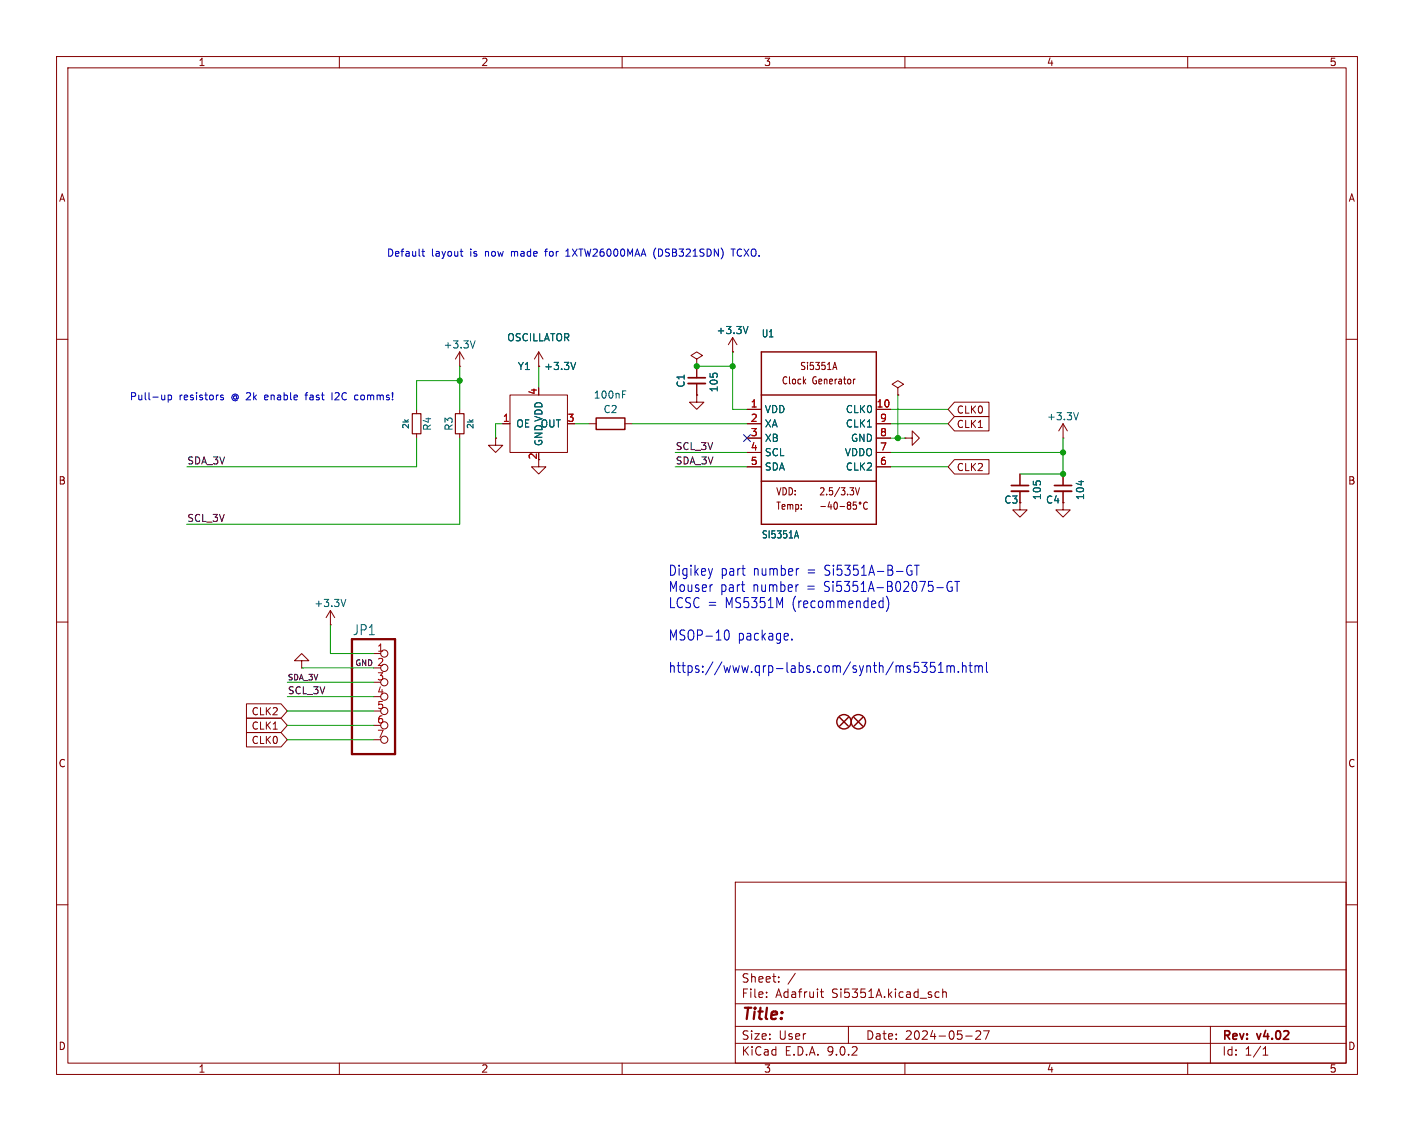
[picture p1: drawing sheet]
(kicad_sch
 (version 20250114)
 (generator "eeschema")
 (generator_version "9.0")
 (paper "User" 250.012 200)
 (title_block
  (date "2024-05-27")
  (rev "v4.02"))
 (lib_symbols
  (symbol "Adafruit Si5351A-eagle-import:FIDUCIAL{dblquote}{dblquote}" (exclude_from_sim no) (in_bom yes) (on_board yes)
   (property "Reference" "FID" (at 0 0 0) (effects (font (size 1.27 1.27)) (hide yes)))
   (property "Value" "" (at 0 0 0) (effects (font (size 1.27 1.27)) (hide yes)))
   (property "Footprint" "Adafruit Si5351A:FIDUCIAL_1MM" (at 0 0 0) (effects (font (size 1.27 1.27)) (hide yes)))
   (property "Datasheet" "" (at 0 0 0) (effects (font (size 1.27 1.27)) (hide yes)))
   (property "Description" "" (at 0 0 0) (effects (font (size 1.27 1.27)) (hide yes)))
   (property "ki_locked" "" (at 0 0 0) (effects (font (size 1.27 1.27))))
   (symbol "FIDUCIAL{dblquote}{dblquote}_1_0"
    (polyline (pts (xy -0.762 0.762) (xy 0.762 -0.762)) (stroke (width 0.254) (type solid)) (fill (type none)))
    (circle (center 0 0) (radius 1.27) (stroke (width 0.254) (type solid)) (fill (type none)))
    (polyline (pts (xy 0.762 0.762) (xy -0.762 -0.762)) (stroke (width 0.254) (type solid)) (fill (type none))))
   (embedded_fonts no))
  (symbol "Adafruit Si5351A-eagle-import:HEADER-1X7THICKER" (exclude_from_sim no) (in_bom yes) (on_board yes)
   (property "Reference" "JP" (at -6.35 10.795 0) (effects (font (size 1.778 1.5113)) (justify left bottom)))
   (property "Value" "" (at -6.35 -12.7 0) (effects (font (size 1.778 1.5113)) (justify left bottom)))
   (property "Footprint" "Adafruit Si5351A:1X07_ROUND_76" (at 0 0 0) (effects (font (size 1.27 1.27)) (hide yes)))
   (property "Datasheet" "" (at 0 0 0) (effects (font (size 1.27 1.27)) (hide yes)))
   (property "Description" "" (at 0 0 0) (effects (font (size 1.27 1.27)) (hide yes)))
   (property "ki_locked" "" (at 0 0 0) (effects (font (size 1.27 1.27))))
   (symbol "HEADER-1X7THICKER_1_0"
    (polyline (pts (xy -6.35 10.16) (xy -6.35 -10.16)) (stroke (width 0.4064) (type solid)) (fill (type none)))
    (polyline (pts (xy -6.35 -10.16) (xy 1.27 -10.16)) (stroke (width 0.4064) (type solid)) (fill (type none)))
    (polyline (pts (xy 1.27 10.16) (xy -6.35 10.16)) (stroke (width 0.4064) (type solid)) (fill (type none)))
    (polyline (pts (xy 1.27 -10.16) (xy 1.27 10.16)) (stroke (width 0.4064) (type solid)) (fill (type none)))
    (pin passive inverted (at -2.54 7.62 0) (length 2.54) (name "1" (effects (font (size 0 0)))) (number "1" (effects (font (size 1.27 1.27)))))
    (pin passive inverted (at -2.54 5.08 0) (length 2.54) (name "2" (effects (font (size 0 0)))) (number "2" (effects (font (size 1.27 1.27)))))
    (pin passive inverted (at -2.54 2.54 0) (length 2.54) (name "3" (effects (font (size 0 0)))) (number "3" (effects (font (size 1.27 1.27)))))
    (pin passive inverted (at -2.54 0 0) (length 2.54) (name "4" (effects (font (size 0 0)))) (number "4" (effects (font (size 1.27 1.27)))))
    (pin passive inverted (at -2.54 -2.54 0) (length 2.54) (name "5" (effects (font (size 0 0)))) (number "5" (effects (font (size 1.27 1.27)))))
    (pin passive inverted (at -2.54 -5.08 0) (length 2.54) (name "6" (effects (font (size 0 0)))) (number "6" (effects (font (size 1.27 1.27)))))
    (pin passive inverted (at -2.54 -7.62 0) (length 2.54) (name "7" (effects (font (size 0 0)))) (number "7" (effects (font (size 1.27 1.27))))))
   (embedded_fonts no))
  (symbol "Adafruit Si5351A-eagle-import:SI5351A" (exclude_from_sim no) (in_bom yes) (on_board yes)
   (property "Reference" "U" (at -10.16 17.78 0) (effects (font (size 1.27 1.0795)) (justify left bottom)))
   (property "Value" "" (at -10.16 -17.78 0) (effects (font (size 1.27 1.0795)) (justify left bottom)))
   (property "Footprint" "Adafruit Si5351A:MSOP10" (at 0 0 0) (effects (font (size 1.27 1.27)) (hide yes)))
   (property "Datasheet" "" (at 0 0 0) (effects (font (size 1.27 1.27)) (hide yes)))
   (property "Description" "" (at 0 0 0) (effects (font (size 1.27 1.27)) (hide yes)))
   (property "ki_locked" "" (at 0 0 0) (effects (font (size 1.27 1.27))))
   (symbol "SI5351A_1_0"
    (polyline (pts (xy -10.16 15.24) (xy 10.16 15.24)) (stroke (width 0.254) (type solid)) (fill (type none)))
    (polyline (pts (xy -10.16 7.62) (xy -10.16 15.24)) (stroke (width 0.254) (type solid)) (fill (type none)))
    (polyline (pts (xy -10.16 7.62) (xy 10.16 7.62)) (stroke (width 0.254) (type solid)) (fill (type none)))
    (polyline (pts (xy -10.16 -7.62) (xy -10.16 7.62)) (stroke (width 0.254) (type solid)) (fill (type none)))
    (polyline (pts (xy -10.16 -7.62) (xy -10.16 -15.24)) (stroke (width 0.254) (type solid)) (fill (type none)))
    (polyline (pts (xy -10.16 -15.24) (xy 10.16 -15.24)) (stroke (width 0.254) (type solid)) (fill (type none)))
    (polyline (pts (xy 10.16 15.24) (xy 10.16 7.62)) (stroke (width 0.254) (type solid)) (fill (type none)))
    (polyline (pts (xy 10.16 7.62) (xy 10.16 -7.62)) (stroke (width 0.254) (type solid)) (fill (type none)))
    (polyline (pts (xy 10.16 -7.62) (xy -10.16 -7.62)) (stroke (width 0.254) (type solid)) (fill (type none)))
    (polyline (pts (xy 10.16 -15.24) (xy 10.16 -7.62)) (stroke (width 0.254) (type solid)) (fill (type none)))
    (text "VDD:" (at -7.62 -10.16 0) (effects (font (size 1.27 1.0795)) (justify left bottom)))
    (text "Temp:" (at -7.62 -12.7 0) (effects (font (size 1.27 1.0795)) (justify left bottom)))
    (text "Si5351A" (at 0 12.7 0) (effects (font (size 1.27 1.0795))))
    (text "Clock Generator" (at 0 10.16 0) (effects (font (size 1.27 1.0795))))
    (text "2.5/3.3V" (at 0 -10.16 0) (effects (font (size 1.27 1.0795)) (justify left bottom)))
    (text "-40-85°C" (at 0 -12.7 0) (effects (font (size 1.27 1.0795)) (justify left bottom)))
    (pin power_in line (at -12.7 5.08 0) (length 2.54) (name "VDD" (effects (font (size 1.27 1.27)))) (number "1" (effects (font (size 1.27 1.27)))))
    (pin input line (at -12.7 2.54 0) (length 2.54) (name "XA" (effects (font (size 1.27 1.27)))) (number "2" (effects (font (size 1.27 1.27)))))
    (pin input line (at -12.7 0 0) (length 2.54) (name "XB" (effects (font (size 1.27 1.27)))) (number "3" (effects (font (size 1.27 1.27)))))
    (pin input line (at -12.7 -2.54 0) (length 2.54) (name "SCL" (effects (font (size 1.27 1.27)))) (number "4" (effects (font (size 1.27 1.27)))))
    (pin bidirectional line (at -12.7 -5.08 0) (length 2.54) (name "SDA" (effects (font (size 1.27 1.27)))) (number "5" (effects (font (size 1.27 1.27)))))
    (pin output line (at 12.7 5.08 180) (length 2.54) (name "CLK0" (effects (font (size 1.27 1.27)))) (number "10" (effects (font (size 1.27 1.27)))))
    (pin output line (at 12.7 2.54 180) (length 2.54) (name "CLK1" (effects (font (size 1.27 1.27)))) (number "9" (effects (font (size 1.27 1.27)))))
    (pin power_in line (at 12.7 0 180) (length 2.54) (name "GND" (effects (font (size 1.27 1.27)))) (number "8" (effects (font (size 1.27 1.27)))))
    (pin power_in line (at 12.7 -2.54 180) (length 2.54) (name "VDDO" (effects (font (size 1.27 1.27)))) (number "7" (effects (font (size 1.27 1.27)))))
    (pin output line (at 12.7 -5.08 180) (length 2.54) (name "CLK2" (effects (font (size 1.27 1.27)))) (number "6" (effects (font (size 1.27 1.27))))))
   (embedded_fonts no))
  (symbol "Device:C_Small"
   (pin_numbers (hide yes))
   (pin_names
    (offset 0.254) (hide yes)) (exclude_from_sim no) (in_bom yes) (on_board yes)
   (property "Reference" "C" (at 0.254 1.778 0) (effects (font (size 1.27 1.27)) (justify left)))
   (property "Value" "C_Small" (at 0.254 -2.032 0) (effects (font (size 1.27 1.27)) (justify left)))
   (property "Footprint" "" (at 0 0 0) (effects (font (size 1.27 1.27)) (hide yes)))
   (property "Datasheet" "~" (at 0 0 0) (effects (font (size 1.27 1.27)) (hide yes)))
   (property "Description" "Unpolarized capacitor, small symbol" (at 0 0 0) (effects (font (size 1.27 1.27)) (hide yes)))
   (symbol "C_Small_0_1"
    (polyline (pts (xy -1.524 0.508) (xy 1.524 0.508)) (stroke (width 0.3048) (type default)) (fill (type none)))
    (polyline (pts (xy -1.524 -0.508) (xy 1.524 -0.508)) (stroke (width 0.3302) (type default)) (fill (type none))))
   (symbol "C_Small_1_1"
    (pin passive line (at 0 2.54 270) (length 2.032) (name "~" (effects (font (size 1.27 1.27)))) (number "1" (effects (font (size 1.27 1.27)))))
    (pin passive line (at 0 -2.54 90) (length 2.032) (name "~" (effects (font (size 1.27 1.27)))) (number "2" (effects (font (size 1.27 1.27))))))
   (embedded_fonts no))
  (symbol "Device:R"
   (pin_numbers (hide yes))
   (pin_names
    (offset 0)) (exclude_from_sim no) (in_bom yes) (on_board yes)
   (property "Reference" "R" (at 2.032 0 90) (effects (font (size 1.27 1.27))))
   (property "Value" "R" (at 0 0 90) (effects (font (size 1.27 1.27))))
   (property "Footprint" "" (at -1.778 0 90) (effects (font (size 1.27 1.27)) (hide yes)))
   (property "Datasheet" "~" (at 0 0 0) (effects (font (size 1.27 1.27)) (hide yes)))
   (property "Description" "Resistor" (at 0 0 0) (effects (font (size 1.27 1.27)) (hide yes)))
   (symbol "R_0_1"
    (rectangle (start -1.016 -2.54) (end 1.016 2.54) (stroke (width 0.254) (type default)) (fill (type none))))
   (symbol "R_1_1"
    (pin passive line (at 0 3.81 270) (length 1.27) (name "~" (effects (font (size 1.27 1.27)))) (number "1" (effects (font (size 1.27 1.27)))))
    (pin passive line (at 0 -3.81 90) (length 1.27) (name "~" (effects (font (size 1.27 1.27)))) (number "2" (effects (font (size 1.27 1.27))))))
   (embedded_fonts no))
  (symbol "Device:R_Small"
   (pin_numbers (hide yes))
   (pin_names
    (offset 0.254) (hide yes)) (exclude_from_sim no) (in_bom yes) (on_board yes)
   (property "Reference" "R" (at 0 0 90) (effects (font (size 1.016 1.016))))
   (property "Value" "R_Small" (at 1.778 0 90) (effects (font (size 1.27 1.27))))
   (property "Footprint" "" (at 0 0 0) (effects (font (size 1.27 1.27)) (hide yes)))
   (property "Datasheet" "~" (at 0 0 0) (effects (font (size 1.27 1.27)) (hide yes)))
   (property "Description" "Resistor, small symbol" (at 0 0 0) (effects (font (size 1.27 1.27)) (hide yes)))
   (symbol "R_Small_0_1"
    (rectangle (start -0.762 1.778) (end 0.762 -1.778) (stroke (width 0.2032) (type default)) (fill (type none))))
   (symbol "R_Small_1_1"
    (pin passive line (at 0 2.54 270) (length 0.762) (name "~" (effects (font (size 1.27 1.27)))) (number "1" (effects (font (size 1.27 1.27)))))
    (pin passive line (at 0 -2.54 90) (length 0.762) (name "~" (effects (font (size 1.27 1.27)))) (number "2" (effects (font (size 1.27 1.27))))))
   (embedded_fonts no))
  (symbol "EtherkitKicadLibrary:OSCILLATOR"
   (pin_names
    (offset 1.016)) (exclude_from_sim no) (in_bom yes) (on_board yes)
   (property "Reference" "U" (at -12.192 8.509 0) (effects (font (size 1.27 1.27))))
   (property "Value" "OSCILLATOR" (at -7.747 6.477 0) (effects (font (size 1.27 1.27))))
   (property "Footprint" "" (at 0 0 0) (effects (font (size 1.524 1.524))))
   (property "Datasheet" "" (at 0 0 0) (effects (font (size 1.524 1.524))))
   (property "Description" "" (at 0 0 0) (effects (font (size 1.27 1.27)) (hide yes)))
   (symbol "OSCILLATOR_0_1"
    (rectangle (start -5.08 5.08) (end 5.08 -5.08) (stroke (width 0) (type solid)) (fill (type none))))
   (symbol "OSCILLATOR_1_1"
    (pin passive line (at -6.35 0 0) (length 1.27) (name "OE" (effects (font (size 1.27 1.27)))) (number "1" (effects (font (size 1.27 1.27)))))
    (pin passive line (at 0 6.35 270) (length 1.27) (name "VDD" (effects (font (size 1.27 1.27)))) (number "4" (effects (font (size 1.27 1.27)))))
    (pin passive line (at 0 -6.35 90) (length 1.27) (name "GND" (effects (font (size 1.27 1.27)))) (number "2" (effects (font (size 1.27 1.27)))))
    (pin passive line (at 6.35 0 180) (length 1.27) (name "OUT" (effects (font (size 1.27 1.27)))) (number "3" (effects (font (size 1.27 1.27))))))
   (embedded_fonts no))
  (symbol "R_Small_1"
   (pin_numbers (hide yes))
   (pin_names
    (offset 0.254) (hide yes)) (exclude_from_sim no) (in_bom yes) (on_board yes)
   (property "Reference" "R" (at 0 0 90) (effects (font (size 1.016 1.016))))
   (property "Value" "R_Small" (at 1.778 0 90) (effects (font (size 1.27 1.27))))
   (property "Footprint" "" (at 0 0 0) (effects (font (size 1.27 1.27)) (hide yes)))
   (property "Datasheet" "~" (at 0 0 0) (effects (font (size 1.27 1.27)) (hide yes)))
   (property "Description" "Resistor, small symbol" (at 0 0 0) (effects (font (size 1.27 1.27)) (hide yes)))
   (symbol "R_Small_1_0_1"
    (rectangle (start -0.762 1.778) (end 0.762 -1.778) (stroke (width 0.2032) (type default)) (fill (type none))))
   (symbol "R_Small_1_1_1"
    (pin passive line (at 0 2.54 270) (length 0.762) (name "~" (effects (font (size 1.27 1.27)))) (number "1" (effects (font (size 1.27 1.27)))))
    (pin passive line (at 0 -2.54 90) (length 0.762) (name "~" (effects (font (size 1.27 1.27)))) (number "2" (effects (font (size 1.27 1.27))))))
   (embedded_fonts no))
  (symbol "power:+3.3V"
   (power)
   (pin_numbers (hide yes))
   (pin_names
    (offset 0) (hide yes)) (exclude_from_sim no) (in_bom yes) (on_board yes)
   (property "Reference" "#PWR" (at 0 -3.81 0) (effects (font (size 1.27 1.27)) (hide yes)))
   (property "Value" "+3.3V" (at 0 3.556 0) (effects (font (size 1.27 1.27))))
   (property "Footprint" "" (at 0 0 0) (effects (font (size 1.27 1.27)) (hide yes)))
   (property "Datasheet" "" (at 0 0 0) (effects (font (size 1.27 1.27)) (hide yes)))
   (property "Description" "Power symbol creates a global label with name \"+3.3V\"" (at 0 0 0) (effects (font (size 1.27 1.27)) (hide yes)))
   (symbol "+3.3V_0_1"
    (polyline (pts (xy -0.762 1.27) (xy 0 2.54)) (stroke (width 0) (type default)) (fill (type none)))
    (polyline (pts (xy 0 2.54) (xy 0.762 1.27)) (stroke (width 0) (type default)) (fill (type none)))
    (polyline (pts (xy 0 0) (xy 0 2.54)) (stroke (width 0) (type default)) (fill (type none))))
   (symbol "+3.3V_1_1"
    (pin power_in line (at 0 0 90) (length 0) (name "~" (effects (font (size 1.27 1.27)))) (number "1" (effects (font (size 1.27 1.27))))))
   (embedded_fonts no))
  (symbol "power:GND"
   (power)
   (pin_numbers (hide yes))
   (pin_names
    (offset 0) (hide yes)) (exclude_from_sim no) (in_bom yes) (on_board yes)
   (property "Reference" "#PWR" (at 0 -6.35 0) (effects (font (size 1.27 1.27)) (hide yes)))
   (property "Value" "GND" (at 0 -3.81 0) (effects (font (size 1.27 1.27))))
   (property "Footprint" "" (at 0 0 0) (effects (font (size 1.27 1.27)) (hide yes)))
   (property "Datasheet" "" (at 0 0 0) (effects (font (size 1.27 1.27)) (hide yes)))
   (property "Description" "Power symbol creates a global label with name \"GND\" , ground" (at 0 0 0) (effects (font (size 1.27 1.27)) (hide yes)))
   (symbol "GND_0_1"
    (polyline (pts (xy 0 0) (xy 0 -1.27) (xy 1.27 -1.27) (xy 0 -2.54) (xy -1.27 -1.27) (xy 0 -1.27)) (stroke (width 0) (type default)) (fill (type none))))
   (symbol "GND_1_1"
    (pin power_in line (at 0 0 270) (length 0) (name "~" (effects (font (size 1.27 1.27)))) (number "1" (effects (font (size 1.27 1.27))))))
   (embedded_fonts no))
  (symbol "power:PWR_FLAG"
   (power)
   (pin_numbers (hide yes))
   (pin_names
    (offset 0) (hide yes)) (exclude_from_sim no) (in_bom yes) (on_board yes)
   (property "Reference" "#FLG" (at 0 1.905 0) (effects (font (size 1.27 1.27)) (hide yes)))
   (property "Value" "PWR_FLAG" (at 0 3.81 0) (effects (font (size 1.27 1.27))))
   (property "Footprint" "" (at 0 0 0) (effects (font (size 1.27 1.27)) (hide yes)))
   (property "Datasheet" "~" (at 0 0 0) (effects (font (size 1.27 1.27)) (hide yes)))
   (property "Description" "Special symbol for telling ERC where power comes from" (at 0 0 0) (effects (font (size 1.27 1.27)) (hide yes)))
   (symbol "PWR_FLAG_0_0"
    (pin power_out line (at 0 0 90) (length 0) (name "~" (effects (font (size 1.27 1.27)))) (number "1" (effects (font (size 1.27 1.27))))))
   (symbol "PWR_FLAG_0_1"
    (polyline (pts (xy 0 0) (xy 0 1.27) (xy -1.016 1.905) (xy 0 2.54) (xy 1.016 1.905) (xy 0 1.27)) (stroke (width 0) (type default)) (fill (type none))))
   (embedded_fonts no)))
 (text "Default layout is now made for 1XTW26000MAA (DSB321SDN) TCXO."
  (exclude_from_sim no)
  (at 134.62 45.72 0)
  (effects (font (size 1.27 1.27)) (justify right bottom)))
 (text "Pull-up resistors @ 2k enable fast I2C comms!"
  (exclude_from_sim no)
  (at 22.86 71.12 0)
  (effects (font (size 1.27 1.27)) (justify left bottom)))
 (text "Digikey part number = Si5351A-B-GT\nMouser part number = Si5351A-B02075-GT\nLCSC = MS5351M (recommended)\n\nMSOP-10 package.\n\nhttps://www.qrp-labs.com/synth/ms5351m.html"
  (exclude_from_sim no)
  (at 118.11 119.38 0)
  (effects (font (size 1.778 1.5113)) (justify left bottom)))
 (junction
  (at 187.96 83.82)
  (diameter 0)
  (color 0 0 0 0))
 (junction
  (at 81.28 67.31)
  (diameter 0)
  (color 0 0 0 0))
 (junction
  (at 158.75 77.47)
  (diameter 0)
  (color 0 0 0 0))
 (junction
  (at 123.19 64.77)
  (diameter 0)
  (color 0 0 0 0))
 (junction
  (at 187.96 80.01)
  (diameter 0)
  (color 0 0 0 0))
 (junction
  (at 129.54 64.77)
  (diameter 0)
  (color 0 0 0 0))
 (no_connect
  (at 132.08 77.47))
 (wire
  (pts (xy 81.28 77.47) (xy 81.28 92.71))
  (stroke (width 0) (type default)))
 (wire
  (pts (xy 158.75 69.85) (xy 158.75 77.47))
  (stroke (width 0) (type default)))
 (wire
  (pts (xy 73.66 67.31) (xy 81.28 67.31))
  (stroke (width 0) (type default)))
 (wire
  (pts (xy 187.96 77.47) (xy 187.96 80.01))
  (stroke (width 0) (type default)))
 (wire
  (pts (xy 50.8 123.19) (xy 66.04 123.19))
  (stroke (width 0) (type default)))
 (wire
  (pts (xy 73.66 67.31) (xy 73.66 72.39))
  (stroke (width 0) (type default)))
 (wire
  (pts (xy 157.48 80.01) (xy 187.96 80.01))
  (stroke (width 0) (type default)))
 (wire
  (pts (xy 123.19 64.77) (xy 129.54 64.77))
  (stroke (width 0) (type default)))
 (wire
  (pts (xy 158.75 77.47) (xy 160.02 77.47))
  (stroke (width 0) (type default)))
 (wire
  (pts (xy 58.42 110.49) (xy 58.42 115.57))
  (stroke (width 0) (type default)))
 (wire
  (pts (xy 132.08 82.55) (xy 119.38 82.55))
  (stroke (width 0) (type default)))
 (wire
  (pts (xy 129.54 62.23) (xy 129.54 64.77))
  (stroke (width 0) (type default)))
 (wire
  (pts (xy 111.76 74.93) (xy 132.08 74.93))
  (stroke (width 0) (type default)))
 (wire
  (pts (xy 81.28 67.31) (xy 81.28 64.77))
  (stroke (width 0) (type default)))
 (wire
  (pts (xy 81.28 67.31) (xy 81.28 72.39))
  (stroke (width 0) (type default)))
 (wire
  (pts (xy 66.04 125.73) (xy 50.8 125.73))
  (stroke (width 0) (type default)))
 (wire
  (pts (xy 66.04 128.27) (xy 50.8 128.27))
  (stroke (width 0) (type default)))
 (wire
  (pts (xy 53.34 118.11) (xy 66.04 118.11))
  (stroke (width 0) (type default)))
 (wire
  (pts (xy 33.02 82.55) (xy 73.66 82.55))
  (stroke (width 0) (type default)))
 (wire
  (pts (xy 157.48 72.39) (xy 167.64 72.39))
  (stroke (width 0) (type default)))
 (wire
  (pts (xy 132.08 72.39) (xy 129.54 72.39))
  (stroke (width 0) (type default)))
 (wire
  (pts (xy 50.8 120.65) (xy 66.04 120.65))
  (stroke (width 0) (type default)))
 (wire
  (pts (xy 101.6 74.93) (xy 104.14 74.93))
  (stroke (width 0) (type default)))
 (wire
  (pts (xy 87.63 77.47) (xy 87.63 74.93))
  (stroke (width 0) (type default)))
 (wire
  (pts (xy 132.08 80.01) (xy 119.38 80.01))
  (stroke (width 0) (type default)))
 (wire
  (pts (xy 180.34 83.82) (xy 187.96 83.82))
  (stroke (width 0) (type default)))
 (wire
  (pts (xy 129.54 64.77) (xy 129.54 72.39))
  (stroke (width 0) (type default)))
 (wire
  (pts (xy 157.48 82.55) (xy 167.64 82.55))
  (stroke (width 0) (type default)))
 (wire
  (pts (xy 87.63 74.93) (xy 88.9 74.93))
  (stroke (width 0) (type default)))
 (wire
  (pts (xy 33.02 92.71) (xy 81.28 92.71))
  (stroke (width 0) (type default)))
 (wire
  (pts (xy 95.25 64.77) (xy 95.25 68.58))
  (stroke (width 0) (type default)))
 (wire
  (pts (xy 157.48 77.47) (xy 158.75 77.47))
  (stroke (width 0) (type default)))
 (wire
  (pts (xy 187.96 83.82) (xy 187.96 80.01))
  (stroke (width 0) (type default)))
 (wire
  (pts (xy 157.48 74.93) (xy 167.64 74.93))
  (stroke (width 0) (type default)))
 (wire
  (pts (xy 73.66 77.47) (xy 73.66 82.55))
  (stroke (width 0) (type default)))
 (wire
  (pts (xy 66.04 130.81) (xy 50.8 130.81))
  (stroke (width 0) (type default)))
 (wire
  (pts (xy 66.04 115.57) (xy 58.42 115.57))
  (stroke (width 0) (type default)))
 (label "SCL_3V"
  (at 33.02 92.71 0)
  (effects (font (size 1.2446 1.2446)) (justify left bottom)))
 (label "GND"
  (at 66.04 118.11 180)
  (effects (font (size 1.016 1.016)) (justify right bottom)))
 (label "SDA_3V"
  (at 119.38 82.55 0)
  (effects (font (size 1.2446 1.2446)) (justify left bottom)))
 (label "SCL_3V"
  (at 50.8 123.19 0)
  (effects (font (size 1.2446 1.2446)) (justify left bottom)))
 (label "SDA_3V"
  (at 50.8 120.65 0)
  (effects (font (size 1 1)) (justify left bottom)))
 (label "SCL_3V"
  (at 119.38 80.01 0)
  (effects (font (size 1.2446 1.2446)) (justify left bottom)))
 (label "SDA_3V"
  (at 33.02 82.55 0)
  (effects (font (size 1.2446 1.2446)) (justify left bottom)))
 (global_label "CLK1"
  (shape input)
  (at 167.64 74.93 0)
  (fields_autoplaced yes)
  (effects (font (size 1.27 1.27)) (justify left))
  (property "Intersheetrefs" "${INTERSHEET_REFS}" (at 175.4028 74.93 0) (effects (font (size 1.27 1.27)) (justify left) (hide yes))))
 (global_label "CLK0"
  (shape input)
  (at 167.64 72.39 0)
  (fields_autoplaced yes)
  (effects (font (size 1.27 1.27)) (justify left))
  (property "Intersheetrefs" "${INTERSHEET_REFS}" (at 175.4028 72.39 0) (effects (font (size 1.27 1.27)) (justify left) (hide yes))))
 (global_label "CLK2"
  (shape input)
  (at 167.64 82.55 0)
  (fields_autoplaced yes)
  (effects (font (size 1.27 1.27)) (justify left))
  (property "Intersheetrefs" "${INTERSHEET_REFS}" (at 175.4028 82.55 0) (effects (font (size 1.27 1.27)) (justify left) (hide yes))))
 (global_label "CLK0"
  (shape input)
  (at 50.8 130.81 180)
  (fields_autoplaced yes)
  (effects (font (size 1.27 1.27)) (justify right))
  (property "Intersheetrefs" "${INTERSHEET_REFS}" (at 43.0372 130.81 0) (effects (font (size 1.27 1.27)) (justify right) (hide yes))))
 (global_label "CLK1"
  (shape input)
  (at 50.8 128.27 180)
  (fields_autoplaced yes)
  (effects (font (size 1.27 1.27)) (justify right))
  (property "Intersheetrefs" "${INTERSHEET_REFS}" (at 43.0372 128.27 0) (effects (font (size 1.27 1.27)) (justify right) (hide yes))))
 (global_label "CLK2"
  (shape input)
  (at 50.8 125.73 180)
  (fields_autoplaced yes)
  (effects (font (size 1.27 1.27)) (justify right))
  (property "Intersheetrefs" "${INTERSHEET_REFS}" (at 43.0372 125.73 0) (effects (font (size 1.27 1.27)) (justify right) (hide yes))))
 (symbol
  (lib_id "Adafruit Si5351A-eagle-import:HEADER-1X7THICKER")
  (at 68.58 123.19 0)
  (unit 1)
  (exclude_from_sim no)
  (in_bom yes)
  (on_board yes)
  (dnp no)
  (property "Reference" "JP1" (at 62.23 112.395 0) (effects (font (size 1.778 1.5113)) (justify left bottom)))
  (property "Value" "~" (at 62.23 135.89 0) (effects (font (size 1.778 1.5113)) (justify left bottom)))
  (property "Footprint" "Adafruit Si5351A:1X07_ROUND_76" (at 68.58 123.19 0) (effects (font (size 1.27 1.27)) (hide yes)))
  (property "Datasheet" "" (at 68.58 123.19 0) (effects (font (size 1.27 1.27)) (hide yes)))
  (property "Description" "" (at 68.58 123.19 0) (effects (font (size 1.27 1.27))))
  (pin "1")
  (pin "2")
  (pin "3")
  (pin "4")
  (pin "5")
  (pin "6")
  (pin "7")
  (instances (project "Adafruit Si5351A" (path "" (reference "JP1") (unit 1)))))
 (symbol
  (lib_id "Adafruit Si5351A-eagle-import:FIDUCIAL{dblquote}{dblquote}")
  (at 149.225 127.635 0)
  (unit 1)
  (exclude_from_sim no)
  (in_bom yes)
  (on_board yes)
  (dnp no)
  (property "Reference" "FID2" (at 149.225 127.635 0) (effects (font (size 1.27 1.27)) (hide yes)))
  (property "Value" "~" (at 149.225 127.635 0) (effects (font (size 1.27 1.27)) (hide yes)))
  (property "Footprint" "Fiducial:Fiducial_1mm_Mask2mm" (at 149.225 127.635 0) (effects (font (size 1.27 1.27)) (hide yes)))
  (property "Datasheet" "" (at 149.225 127.635 0) (effects (font (size 1.27 1.27)) (hide yes)))
  (property "Description" "" (at 149.225 127.635 0) (effects (font (size 1.27 1.27))))
  (instances (project "Adafruit Si5351A" (path "" (reference "FID2") (unit 1)))))
 (symbol
  (lib_id "Adafruit Si5351A-eagle-import:SI5351A")
  (at 144.78 77.47 0)
  (unit 1)
  (exclude_from_sim no)
  (in_bom yes)
  (on_board yes)
  (dnp no)
  (property "Reference" "U1" (at 134.62 59.69 0) (effects (font (size 1.27 1.0795)) (justify left bottom)))
  (property "Value" "SI5351A" (at 134.62 95.25 0) (effects (font (size 1.27 1.0795)) (justify left bottom)))
  (property "Footprint" "Package_SO:MSOP-10_3x3mm_P0.5mm" (at 144.78 77.47 0) (effects (font (size 1.27 1.27)) (hide yes)))
  (property "Datasheet" "" (at 144.78 77.47 0) (effects (font (size 1.27 1.27)) (hide yes)))
  (property "Description" "" (at 144.78 77.47 0) (effects (font (size 1.27 1.27))))
  (pin "1")
  (pin "10")
  (pin "2")
  (pin "3")
  (pin "4")
  (pin "5")
  (pin "6")
  (pin "7")
  (pin "8")
  (pin "9")
  (instances (project "Adafruit Si5351A" (path "" (reference "U1") (unit 1)))))
 (symbol
  (lib_id "power:+3.3V")
  (at 81.28 64.77 0)
  (unit 1)
  (exclude_from_sim no)
  (in_bom yes)
  (on_board yes)
  (dnp no)
  (fields_autoplaced yes)
  (property "Reference" "#PWR01" (at 81.28 68.58 0) (effects (font (size 1.27 1.27)) (hide yes)))
  (property "Value" "+3.3V" (at 81.28 60.96 0) (effects (font (size 1.27 1.27))))
  (property "Footprint" "" (at 81.28 64.77 0) (effects (font (size 1.27 1.27)) (hide yes)))
  (property "Datasheet" "" (at 81.28 64.77 0) (effects (font (size 1.27 1.27)) (hide yes)))
  (property "Description" "Power symbol creates a global label with name \"+3.3V\"" (at 81.28 64.77 0) (effects (font (size 1.27 1.27)) (hide yes)))
  (pin "1")
  (instances (project "Adafruit Si5351A" (path "" (reference "#PWR01") (unit 1)))))
 (symbol
  (lib_id "power:GND")
  (at 180.34 88.9 0)
  (unit 1)
  (exclude_from_sim no)
  (in_bom yes)
  (on_board yes)
  (dnp no)
  (fields_autoplaced yes)
  (property "Reference" "#PWR016" (at 180.34 95.25 0) (effects (font (size 1.27 1.27)) (hide yes)))
  (property "Value" "GND" (at 180.34 93.98 0) (effects (font (size 1.27 1.27)) (hide yes)))
  (property "Footprint" "" (at 180.34 88.9 0) (effects (font (size 1.27 1.27)) (hide yes)))
  (property "Datasheet" "" (at 180.34 88.9 0) (effects (font (size 1.27 1.27)) (hide yes)))
  (property "Description" "Power symbol creates a global label with name \"GND\" , ground" (at 180.34 88.9 0) (effects (font (size 1.27 1.27)) (hide yes)))
  (pin "1")
  (instances (project "Adafruit Si5351A" (path "" (reference "#PWR016") (unit 1)))))
 (symbol
  (lib_name "R_Small_1")
  (lib_id "Device:R_Small")
  (at 73.66 74.93 180)
  (unit 1)
  (exclude_from_sim no)
  (in_bom yes)
  (on_board yes)
  (dnp no)
  (property "Reference" "R4" (at 75.565 74.93 90) (effects (font (size 1.27 1.27))))
  (property "Value" "2k" (at 71.755 74.93 90) (effects (font (size 1.016 1.016)
    (bold yes))))
  (property "Footprint" "Resistor_SMD:R_0805_2012Metric_Pad1.20x1.40mm_HandSolder" (at 73.66 74.93 0) (effects (font (size 1.27 1.27)) (hide yes)))
  (property "Datasheet" "~" (at 73.66 74.93 0) (effects (font (size 1.27 1.27)) (hide yes)))
  (property "Description" "Resistor, small symbol" (at 73.66 74.93 0) (effects (font (size 1.27 1.27)) (hide yes)))
  (pin "1")
  (pin "2")
  (instances (project "Adafruit Si5351A" (path "" (reference "R4") (unit 1)))))
 (symbol
  (lib_id "power:+3.3V")
  (at 187.96 77.47 0)
  (unit 1)
  (exclude_from_sim no)
  (in_bom yes)
  (on_board yes)
  (dnp no)
  (fields_autoplaced yes)
  (property "Reference" "#PWR03" (at 187.96 81.28 0) (effects (font (size 1.27 1.27)) (hide yes)))
  (property "Value" "+3.3V" (at 187.96 73.66 0) (effects (font (size 1.27 1.27))))
  (property "Footprint" "" (at 187.96 77.47 0) (effects (font (size 1.27 1.27)) (hide yes)))
  (property "Datasheet" "" (at 187.96 77.47 0) (effects (font (size 1.27 1.27)) (hide yes)))
  (property "Description" "Power symbol creates a global label with name \"+3.3V\"" (at 187.96 77.47 0) (effects (font (size 1.27 1.27)) (hide yes)))
  (pin "1")
  (instances (project "Adafruit Si5351A" (path "" (reference "#PWR03") (unit 1)))))
 (symbol
  (lib_id "power:GND")
  (at 160.02 77.47 90)
  (unit 1)
  (exclude_from_sim no)
  (in_bom yes)
  (on_board yes)
  (dnp no)
  (fields_autoplaced yes)
  (property "Reference" "#PWR011" (at 166.37 77.47 0) (effects (font (size 1.27 1.27)) (hide yes)))
  (property "Value" "GND" (at 165.1 77.47 0) (effects (font (size 1.27 1.27)) (hide yes)))
  (property "Footprint" "" (at 160.02 77.47 0) (effects (font (size 1.27 1.27)) (hide yes)))
  (property "Datasheet" "" (at 160.02 77.47 0) (effects (font (size 1.27 1.27)) (hide yes)))
  (property "Description" "Power symbol creates a global label with name \"GND\" , ground" (at 160.02 77.47 0) (effects (font (size 1.27 1.27)) (hide yes)))
  (pin "1")
  (instances (project "Adafruit Si5351A" (path "" (reference "#PWR011") (unit 1)))))
 (symbol
  (lib_id "power:+3.3V")
  (at 58.42 110.49 0)
  (unit 1)
  (exclude_from_sim no)
  (in_bom yes)
  (on_board yes)
  (dnp no)
  (fields_autoplaced yes)
  (property "Reference" "#PWR0101" (at 58.42 114.3 0) (effects (font (size 1.27 1.27)) (hide yes)))
  (property "Value" "+3.3V" (at 58.42 106.68 0) (effects (font (size 1.27 1.27))))
  (property "Footprint" "" (at 58.42 110.49 0) (effects (font (size 1.27 1.27)) (hide yes)))
  (property "Datasheet" "" (at 58.42 110.49 0) (effects (font (size 1.27 1.27)) (hide yes)))
  (property "Description" "Power symbol creates a global label with name \"+3.3V\"" (at 58.42 110.49 0) (effects (font (size 1.27 1.27)) (hide yes)))
  (pin "1")
  (instances (project "Adafruit Si5351A" (path "" (reference "#PWR0101") (unit 1)))))
 (symbol
  (lib_id "power:GND")
  (at 187.96 88.9 0)
  (unit 1)
  (exclude_from_sim no)
  (in_bom yes)
  (on_board yes)
  (dnp no)
  (fields_autoplaced yes)
  (property "Reference" "#PWR017" (at 187.96 95.25 0) (effects (font (size 1.27 1.27)) (hide yes)))
  (property "Value" "GND" (at 187.96 93.98 0) (effects (font (size 1.27 1.27)) (hide yes)))
  (property "Footprint" "" (at 187.96 88.9 0) (effects (font (size 1.27 1.27)) (hide yes)))
  (property "Datasheet" "" (at 187.96 88.9 0) (effects (font (size 1.27 1.27)) (hide yes)))
  (property "Description" "Power symbol creates a global label with name \"GND\" , ground" (at 187.96 88.9 0) (effects (font (size 1.27 1.27)) (hide yes)))
  (pin "1")
  (instances (project "Adafruit Si5351A" (path "" (reference "#PWR017") (unit 1)))))
 (symbol
  (lib_id "EtherkitKicadLibrary:OSCILLATOR")
  (at 95.25 74.93 0)
  (unit 1)
  (exclude_from_sim no)
  (in_bom yes)
  (on_board yes)
  (dnp no)
  (property "Reference" "Y1" (at 92.71 64.77 0) (effects (font (size 1.27 1.27))))
  (property "Value" "OSCILLATOR" (at 95.25 59.69 0) (effects (font (size 1.27 1.27))))
  (property "Footprint" "footprints:OSC-SMD_4P-L3.2-W2.5-BL_1XTV" (at 95.25 74.93 0) (effects (font (size 1.524 1.524)) (hide yes)))
  (property "Datasheet" "" (at 95.25 74.93 0) (effects (font (size 1.524 1.524))))
  (property "Description" "" (at 95.25 74.93 0) (effects (font (size 1.27 1.27))))
  (pin "1")
  (pin "2")
  (pin "3")
  (pin "4")
  (instances (project "Adafruit Si5351A" (path "" (reference "Y1") (unit 1)))))
 (symbol
  (lib_id "Device:C_Small")
  (at 123.19 67.31 0)
  (unit 1)
  (exclude_from_sim no)
  (in_bom yes)
  (on_board yes)
  (dnp no)
  (property "Reference" "C1" (at 120.396 67.31 90) (effects (font (size 1.27 1.27))))
  (property "Value" "105" (at 126.238 67.564 90) (effects (font (size 1.27 1.27))))
  (property "Footprint" "Capacitor_SMD:C_0805_2012Metric_Pad1.18x1.45mm_HandSolder" (at 123.19 67.31 0) (effects (font (size 1.27 1.27)) (hide yes)))
  (property "Datasheet" "~" (at 123.19 67.31 0) (effects (font (size 1.27 1.27)) (hide yes)))
  (property "Description" "" (at 123.19 67.31 0) (effects (font (size 1.27 1.27))))
  (pin "1")
  (pin "2")
  (instances (project "Adafruit Si5351A" (path "" (reference "C1") (unit 1)))))
 (symbol
  (lib_id "power:GND")
  (at 53.34 118.11 180)
  (unit 1)
  (exclude_from_sim no)
  (in_bom yes)
  (on_board yes)
  (dnp no)
  (fields_autoplaced yes)
  (property "Reference" "#PWR015" (at 53.34 111.76 0) (effects (font (size 1.27 1.27)) (hide yes)))
  (property "Value" "GND" (at 53.34 113.03 0) (effects (font (size 1.27 1.27)) (hide yes)))
  (property "Footprint" "" (at 53.34 118.11 0) (effects (font (size 1.27 1.27)) (hide yes)))
  (property "Datasheet" "" (at 53.34 118.11 0) (effects (font (size 1.27 1.27)) (hide yes)))
  (property "Description" "Power symbol creates a global label with name \"GND\" , ground" (at 53.34 118.11 0) (effects (font (size 1.27 1.27)) (hide yes)))
  (pin "1")
  (instances (project "Adafruit Si5351A" (path "" (reference "#PWR015") (unit 1)))))
 (symbol
  (lib_id "Device:C_Small")
  (at 180.34 86.36 0)
  (unit 1)
  (exclude_from_sim no)
  (in_bom yes)
  (on_board yes)
  (dnp no)
  (property "Reference" "C3" (at 178.816 88.392 0) (effects (font (size 1.27 1.27))))
  (property "Value" "105" (at 183.388 86.614 90) (effects (font (size 1.27 1.27))))
  (property "Footprint" "Capacitor_SMD:C_0805_2012Metric_Pad1.18x1.45mm_HandSolder" (at 180.34 86.36 0) (effects (font (size 1.27 1.27)) (hide yes)))
  (property "Datasheet" "~" (at 180.34 86.36 0) (effects (font (size 1.27 1.27)) (hide yes)))
  (property "Description" "" (at 180.34 86.36 0) (effects (font (size 1.27 1.27))))
  (pin "1")
  (pin "2")
  (instances (project "Adafruit Si5351A" (path "" (reference "C3") (unit 1)))))
 (symbol
  (lib_id "Adafruit Si5351A-eagle-import:FIDUCIAL{dblquote}{dblquote}")
  (at 151.765 127.635 0)
  (unit 1)
  (exclude_from_sim no)
  (in_bom yes)
  (on_board yes)
  (dnp no)
  (property "Reference" "FID1" (at 151.765 127.635 0) (effects (font (size 1.27 1.27)) (hide yes)))
  (property "Value" "~" (at 151.765 127.635 0) (effects (font (size 1.27 1.27)) (hide yes)))
  (property "Footprint" "Fiducial:Fiducial_1mm_Mask2mm" (at 151.765 127.635 0) (effects (font (size 1.27 1.27)) (hide yes)))
  (property "Datasheet" "" (at 151.765 127.635 0) (effects (font (size 1.27 1.27)) (hide yes)))
  (property "Description" "" (at 151.765 127.635 0) (effects (font (size 1.27 1.27))))
  (instances (project "Adafruit Si5351A" (path "" (reference "FID1") (unit 1)))))
 (symbol
  (lib_id "power:GND")
  (at 123.19 69.85 0)
  (unit 1)
  (exclude_from_sim no)
  (in_bom yes)
  (on_board yes)
  (dnp no)
  (fields_autoplaced yes)
  (property "Reference" "#PWR014" (at 123.19 76.2 0) (effects (font (size 1.27 1.27)) (hide yes)))
  (property "Value" "GND" (at 123.19 74.93 0) (effects (font (size 1.27 1.27)) (hide yes)))
  (property "Footprint" "" (at 123.19 69.85 0) (effects (font (size 1.27 1.27)) (hide yes)))
  (property "Datasheet" "" (at 123.19 69.85 0) (effects (font (size 1.27 1.27)) (hide yes)))
  (property "Description" "Power symbol creates a global label with name \"GND\" , ground" (at 123.19 69.85 0) (effects (font (size 1.27 1.27)) (hide yes)))
  (pin "1")
  (instances (project "Adafruit Si5351A" (path "" (reference "#PWR014") (unit 1)))))
 (symbol
  (lib_id "Device:R")
  (at 107.95 74.93 90)
  (unit 1)
  (exclude_from_sim no)
  (in_bom yes)
  (on_board yes)
  (dnp no)
  (property "Reference" "C2" (at 107.95 72.39 90) (effects (font (size 1.27 1.27))))
  (property "Value" "100nF" (at 107.9246 69.8246 90) (effects (font (size 1.27 1.27))))
  (property "Footprint" "Capacitor_SMD:C_0805_2012Metric" (at 107.95 76.708 90) (effects (font (size 1.27 1.27)) (hide yes)))
  (property "Datasheet" "~" (at 107.95 74.93 0) (effects (font (size 1.27 1.27)) (hide yes)))
  (property "Description" "" (at 107.95 74.93 0) (effects (font (size 1.27 1.27))))
  (pin "1")
  (pin "2")
  (instances (project "Si5351ABreakout" (path "" (reference "R8") (unit 1))) (project "Adafruit Si5351A" (path "" (reference "C2") (unit 1)))))
 (symbol
  (lib_id "power:+3.3V")
  (at 95.25 64.77 0)
  (unit 1)
  (exclude_from_sim no)
  (in_bom yes)
  (on_board yes)
  (dnp no)
  (property "Reference" "#PWR0102" (at 95.25 68.58 0) (effects (font (size 1.27 1.27)) (hide yes)))
  (property "Value" "+3.3V" (at 99.06 64.77 0) (effects (font (size 1.27 1.27))))
  (property "Footprint" "" (at 95.25 64.77 0) (effects (font (size 1.27 1.27)) (hide yes)))
  (property "Datasheet" "" (at 95.25 64.77 0) (effects (font (size 1.27 1.27)) (hide yes)))
  (property "Description" "Power symbol creates a global label with name \"+3.3V\"" (at 95.25 64.77 0) (effects (font (size 1.27 1.27)) (hide yes)))
  (pin "1")
  (instances (project "Adafruit Si5351A" (path "" (reference "#PWR0102") (unit 1)))))
 (symbol
  (lib_id "Device:C_Small")
  (at 187.96 86.36 0)
  (unit 1)
  (exclude_from_sim no)
  (in_bom yes)
  (on_board yes)
  (dnp no)
  (property "Reference" "C4" (at 186.182 88.392 0) (effects (font (size 1.27 1.27))))
  (property "Value" "104" (at 191.008 86.614 90) (effects (font (size 1.27 1.27))))
  (property "Footprint" "Capacitor_SMD:C_0805_2012Metric_Pad1.18x1.45mm_HandSolder" (at 187.96 86.36 0) (effects (font (size 1.27 1.27)) (hide yes)))
  (property "Datasheet" "~" (at 187.96 86.36 0) (effects (font (size 1.27 1.27)) (hide yes)))
  (property "Description" "" (at 187.96 86.36 0) (effects (font (size 1.27 1.27))))
  (pin "1")
  (pin "2")
  (instances (project "Adafruit Si5351A" (path "" (reference "C4") (unit 1)))))
 (symbol
  (lib_id "Device:R_Small")
  (at 81.28 74.93 180)
  (unit 1)
  (exclude_from_sim no)
  (in_bom yes)
  (on_board yes)
  (dnp no)
  (property "Reference" "R3" (at 79.375 74.93 90) (effects (font (size 1.27 1.27))))
  (property "Value" "2k" (at 83.185 74.93 90) (effects (font (size 1.016 1.016)
    (bold yes))))
  (property "Footprint" "Resistor_SMD:R_0805_2012Metric_Pad1.20x1.40mm_HandSolder" (at 81.28 74.93 0) (effects (font (size 1.27 1.27)) (hide yes)))
  (property "Datasheet" "~" (at 81.28 74.93 0) (effects (font (size 1.27 1.27)) (hide yes)))
  (property "Description" "Resistor, small symbol" (at 81.28 74.93 0) (effects (font (size 1.27 1.27)) (hide yes)))
  (pin "1")
  (pin "2")
  (instances (project "Adafruit Si5351A" (path "" (reference "R3") (unit 1)))))
 (symbol
  (lib_id "power:PWR_FLAG")
  (at 123.19 64.77 0)
  (unit 1)
  (exclude_from_sim no)
  (in_bom yes)
  (on_board yes)
  (dnp no)
  (fields_autoplaced yes)
  (property "Reference" "#FLG0101" (at 123.19 62.865 0) (effects (font (size 1.27 1.27)) (hide yes)))
  (property "Value" "PWR_FLAG" (at 123.19 61.595 0) (effects (font (size 1.27 1.27)) (hide yes)))
  (property "Footprint" "" (at 123.19 64.77 0) (effects (font (size 1.27 1.27)) (hide yes)))
  (property "Datasheet" "~" (at 123.19 64.77 0) (effects (font (size 1.27 1.27)) (hide yes)))
  (property "Description" "Special symbol for telling ERC where power comes from" (at 123.19 64.77 0) (effects (font (size 1.27 1.27)) (hide yes)))
  (pin "1")
  (instances (project "Adafruit Si5351A" (path "" (reference "#FLG0101") (unit 1)))))
 (symbol
  (lib_id "power:GND")
  (at 95.25 81.28 0)
  (unit 1)
  (exclude_from_sim no)
  (in_bom yes)
  (on_board yes)
  (dnp no)
  (fields_autoplaced yes)
  (property "Reference" "#PWR012" (at 95.25 87.63 0) (effects (font (size 1.27 1.27)) (hide yes)))
  (property "Value" "GND" (at 95.25 86.36 0) (effects (font (size 1.27 1.27)) (hide yes)))
  (property "Footprint" "" (at 95.25 81.28 0) (effects (font (size 1.27 1.27)) (hide yes)))
  (property "Datasheet" "" (at 95.25 81.28 0) (effects (font (size 1.27 1.27)) (hide yes)))
  (property "Description" "Power symbol creates a global label with name \"GND\" , ground" (at 95.25 81.28 0) (effects (font (size 1.27 1.27)) (hide yes)))
  (pin "1")
  (instances (project "Adafruit Si5351A" (path "" (reference "#PWR012") (unit 1)))))
 (symbol
  (lib_id "power:GND")
  (at 87.63 77.47 0)
  (unit 1)
  (exclude_from_sim no)
  (in_bom yes)
  (on_board yes)
  (dnp no)
  (fields_autoplaced yes)
  (property "Reference" "#PWR013" (at 87.63 83.82 0) (effects (font (size 1.27 1.27)) (hide yes)))
  (property "Value" "GND" (at 87.63 82.55 0) (effects (font (size 1.27 1.27)) (hide yes)))
  (property "Footprint" "" (at 87.63 77.47 0) (effects (font (size 1.27 1.27)) (hide yes)))
  (property "Datasheet" "" (at 87.63 77.47 0) (effects (font (size 1.27 1.27)) (hide yes)))
  (property "Description" "Power symbol creates a global label with name \"GND\" , ground" (at 87.63 77.47 0) (effects (font (size 1.27 1.27)) (hide yes)))
  (pin "1")
  (instances (project "Adafruit Si5351A" (path "" (reference "#PWR013") (unit 1)))))
 (symbol
  (lib_id "power:PWR_FLAG")
  (at 158.75 69.85 0)
  (unit 1)
  (exclude_from_sim no)
  (in_bom yes)
  (on_board yes)
  (dnp no)
  (fields_autoplaced yes)
  (property "Reference" "#FLG01" (at 158.75 67.945 0) (effects (font (size 1.27 1.27)) (hide yes)))
  (property "Value" "PWR_FLAG" (at 158.75 66.675 0) (effects (font (size 1.27 1.27)) (hide yes)))
  (property "Footprint" "" (at 158.75 69.85 0) (effects (font (size 1.27 1.27)) (hide yes)))
  (property "Datasheet" "~" (at 158.75 69.85 0) (effects (font (size 1.27 1.27)) (hide yes)))
  (property "Description" "Special symbol for telling ERC where power comes from" (at 158.75 69.85 0) (effects (font (size 1.27 1.27)) (hide yes)))
  (pin "1")
  (instances (project "Adafruit Si5351A" (path "" (reference "#FLG01") (unit 1)))))
 (symbol
  (lib_id "power:+3.3V")
  (at 129.54 62.23 0)
  (unit 1)
  (exclude_from_sim no)
  (in_bom yes)
  (on_board yes)
  (dnp no)
  (fields_autoplaced yes)
  (property "Reference" "#PWR02" (at 129.54 66.04 0) (effects (font (size 1.27 1.27)) (hide yes)))
  (property "Value" "+3.3V" (at 129.54 58.42 0) (effects (font (size 1.27 1.27))))
  (property "Footprint" "" (at 129.54 62.23 0) (effects (font (size 1.27 1.27)) (hide yes)))
  (property "Datasheet" "" (at 129.54 62.23 0) (effects (font (size 1.27 1.27)) (hide yes)))
  (property "Description" "Power symbol creates a global label with name \"+3.3V\"" (at 129.54 62.23 0) (effects (font (size 1.27 1.27)) (hide yes)))
  (pin "1")
  (instances (project "Adafruit Si5351A" (path "" (reference "#PWR02") (unit 1)))))
 (sheet_instances
  (path ""
   (page "1")))
 (embedded_fonts no))
